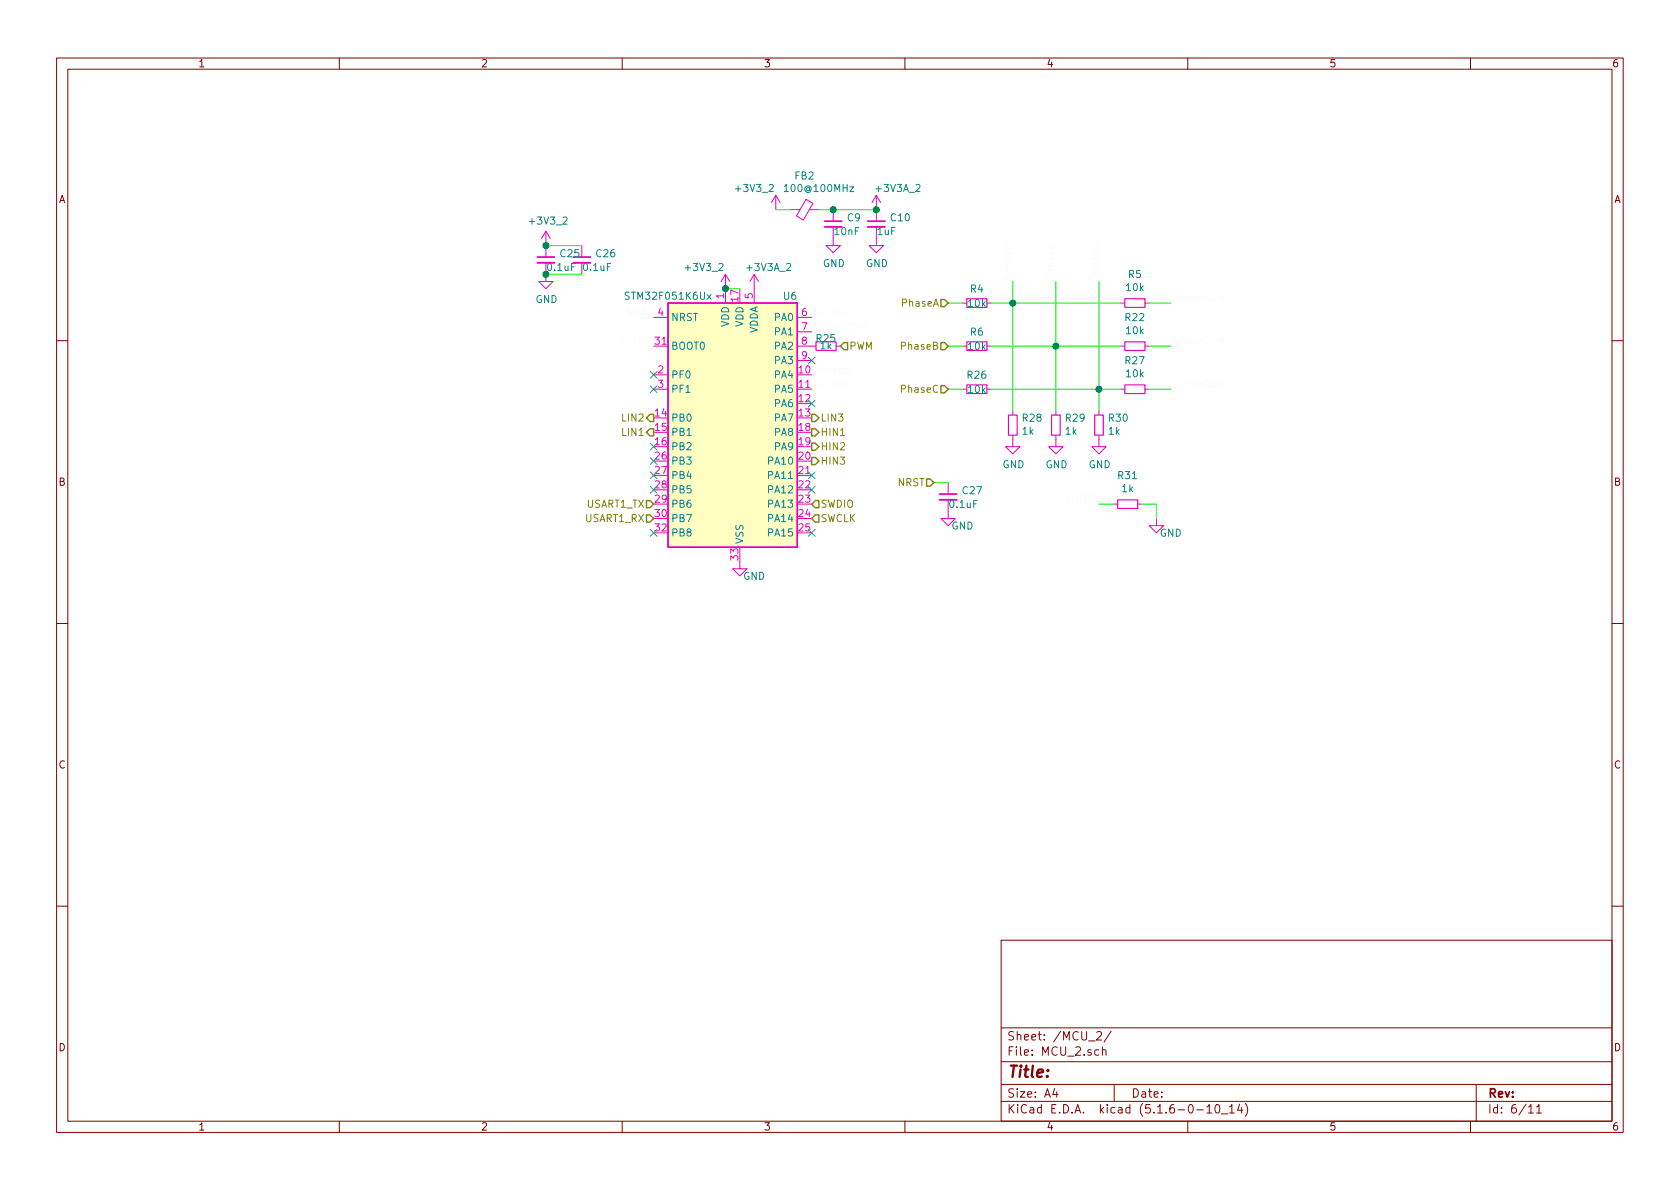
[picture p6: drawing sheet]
<svg xmlns="http://www.w3.org/2000/svg" width="297mm" height="210mm" viewBox="0 0 297 210" stroke-linecap="round" stroke-linejoin="round" font-family="sans-serif">
<g fill="none" stroke="#840000" stroke-width=".18">
<path d="M10 10.3h277v189.9h-277zM12 12.2h273v186.1h-273zM60 10.3v1.9M110 10.3v1.9M160 10.3v1.9M210 10.3v1.9M260 10.3v1.9M10 60.2h2M285 60.2h2M10 110.3h2M285 110.3h2M10 160.2h2"/>
<path d="M177 166.3h108v32h-108zM285 160.2h2M60 198.3v1.9M110 198.3v1.9M160 198.3v1.9M177 194.8h108M177 191.8h108M177 187.8h108M177 181.8h108M186.5 192.5l-.4 1h1M186.8 193v1M192.5 184.1h1.1"/>
<path d="M193.9 182.6l.2-.2h.4l.3 .4-1 1.1h1M194.3 185.7l-.5-.1-.3 .3 .1 .6 .2 .1 .5-.1M194.9 185.7h.1a.37 .37 0 0 1 .6 .1v.8M194.9 185.1v1.5M196.5 182.3l-1.3 2M197 191.8v3M210 198.3v1.9M211.6 196.3h1.2M213.4 195.8l.4-.5v1.5M213.4 196.8h.8M215 195.4l.3-.1a.94 .94 0 0 1 0 1.5 .8 .8 0 0 1-.6-.6 .8 .8 0 0 1 .3-.8zM216 197h1.1"/>
<path d="M217.4 195.8l.4-.5v1.5M217.4 196.8h.8M219.2 195.2l-.4 1.1h.9M219.5 195.8v1M220.2 195.1a1.71 1.71 0 0 1 0 2.3M260 198.3v1.9M261 191.8v6.5M270.3 195.8l.4-.5v1.5M270.3 196.8h.8M271.7 195.8l.4-.5v1.5M271.7 196.8h.8"/>
</g>
<g fill="none" stroke="#e900bb" stroke-width=".18">
<path d="M137.2 34.5l-.8 1.3M137.2 34.5v2.6M137.2 34.5l.7 1.3M139.7 37.1h1.8M142.5 35.2l1.2 .8-1.7 2.9-1.2-.7zM143.1 37.1h1.7M147.3 37.1v2M154.9 34.5l-.7 1.3M154.9 34.5v4.6M154.9 34.5l.8 1.3M96.5 48.5v1.3h1.3l-1.3 1.2-1.3-1.2h1.3M96.5 40.9l-.7 1.3"/>
<path d="M96.5 40.9v4.6M96.5 40.9l.8 1.3M102.9 43.4v2.1M115.6 56.1h2.5M128.3 48.5l-.8 1.3M128.3 48.5v5.1M128.3 48.5l.7 1.3M133.3 48.5v5.1M133.3 48.5l-.7 1.3M133.3 48.5l.8 1.3M141 56.1h2.5M141 58.7h2.5"/>
<path d="M147.3 42.2v1.2h1.3l-1.3 1.3-1.3-1.3h1.3M154.9 42.2v1.2h1.3l-1.3 1.3-1.2-1.3h1.2M170.2 53.6h.7M174.5 53.6h.8M198.1 53.6h.8M202.4 53.6h.8M115.6 66.3h2.5M115.6 68.8h2.5M141 61.2h3.3M141 63.7h2.5M147.8 61.2h.8M170.2 68.8h.7"/>
<path d="M170.2 61.2h.7M174.5 68.8h.8M174.5 61.2h.8M179.1 77v2h1.2l-1.2 1.3-1.3-1.3h1.3M179.1 72.6v.8M186.7 77v2h1.3l-1.3 1.3-1.3-1.3h1.3M186.7 72.6v.8M194.3 77v2h1.3l-1.3 1.3-1.3-1.3h1.3M194.3 72.6v.8M198.1 68.8h.8M198.1 61.2h.8M202.4 68.8h.8"/>
<path d="M202.4 61.2h.8M130.8 99.3v1.3h1.3l-1.3 1.2-1.3-1.2h1.3M167.6 90.4v1.3h1.3l-1.3 1.3-1.2-1.3h1.2M167.6 85.3v2.1M196.8 89.1h.8M201.2 89.1h.7M204.5 91.7v1.3h1.2l-1.2 1.2-1.3-1.2h1.3"/>
</g>
<path d="M95 46.5h3M101.3 46.5h3.1M145.8 40.1h3M153.4 40.1h3.1M166.1 88.4h3.1" fill="none" stroke="#e900bb" stroke-width=".33"/>
<path d="M145.8 39.1h3M153.4 39.1h3.1M95 45.5h3M101.3 45.5h3.1M166.1 87.4h3.1" fill="none" stroke="#e900bb" stroke-width=".3"/>
<path d="M118.1 53.6h22.9v43.2h-22.9z" fill="#ffffc2" stroke="#ffffc2" stroke-width=".18"/>
<path d="M118.1 53.6h22.9v43.2h-22.9z" fill="none" stroke="#e900bb" stroke-width=".25"/>
<path d="M138.7 33l.3-.4v1.3M138.7 33.9h.7M125 52.1l.7 .8M125.7 52.1l-.7 .8" fill="none" stroke="#008484" stroke-width=".18"/>
<path d="M170.9 52.8h3.6v1.6h-3.6zM198.9 52.8h3.5v1.6h-3.5zM144.3 60.4h3.5v1.6h-3.5zM170.9 60.4h3.6v1.6h-3.6zM170.9 68.1h3.6v1.5h-3.6zM178.3 73.4h1.5v3.6h-1.5zM185.9 73.4h1.6v3.6h-1.6zM193.5 73.4h1.6v3.6h-1.6zM198.9 68.1h3.5v1.5h-3.5zM198.9 60.4h3.5v1.6h-3.5zM197.6 88.4h3.6v1.5h-3.6z" fill="none" stroke="#e900bb" stroke-width=".2"/>
<g fill="none" stroke="#00f200" stroke-width=".18">
<path d="M137.2 37.1h2.5M144.8 37.1h10.1M96.5 43.4h6.4M96.5 48.5h6.4M128.3 51h2.5M167.6 53.6h2.6M175.3 53.6h22.8M179.1 49.8v22.8M186.7 49.8v22.8M194.3 49.8v22.8M203.2 53.6h3.8M167.6 68.8h2.6"/>
<path d="M167.6 61.2h2.6M175.3 68.8h22.8M175.3 61.2h22.8M203.2 68.8h3.8M203.2 61.2h3.8M165.1 85.3h2.5M194.3 89.1h2.5M201.9 89.1h2.6v2.6"/>
</g>
<g fill="none" stroke="#848400" stroke-width=".25">
<path d="M166.4 53h.6l.6 .6-.6 .6h-.6zM114.9 75.8h.7v1.3h-.7l-.6-.7zM114.9 73.3h.7v1.2h-.7l-.6-.6zM143.5 73.3h.6l.7 .6-.7 .6h-.6zM143.5 78.4h.6l.7 .6-.7 .6h-.6zM143.5 75.8h.6l.7 .6-.7 .7h-.6zM149.2 60.6h.7v1.2h-.7l-.6-.6zM166.4 68.2h.6l.6 .6-.6 .7h-.6zM166.4 60.6h.6l.6 .6-.6 .6h-.6zM114.3 88.5h.6l.7 .6-.7 .7h-.6zM114.3 91.1h.6l.7 .6-.7 .6h-.6zM143.5 80.9h.6l.7 .6-.7 .7h-.6z"/>
<path d="M144.1 91.1h.7v1.2h-.7l-.6-.6zM144.1 88.5h.7v1.3h-.7l-.6-.7zM163.8 84.7h.7l.6 .6-.6 .7h-.7z"/>
</g>
<g fill="#008400" stroke="#008400" stroke-width=".25">
<circle cx="96.5" cy="48.5" r=".51"/>
<circle cx="179.1" cy="53.6" r=".51"/>
<circle cx="154.9" cy="37.1" r=".51"/>
<circle cx="186.7" cy="61.2" r=".51"/>
<circle cx="147.3" cy="37.1" r=".51"/>
<circle cx="96.5" cy="43.4" r=".51"/>
<circle cx="194.3" cy="68.8" r=".51"/>
<circle cx="128.3" cy="51" r=".51"/>
</g>
<g fill="none" stroke="#0481ff" stroke-width=".18">
<path d="M115 68.2l1.2 1.2M115 65.7l1.2 1.2M115 78.4l1.2 1.2M116.2 68.2l-1.2 1.2M116.2 65.7l-1.2 1.2M116.2 78.4l-1.2 1.2M142.9 70.8l1.2 1.2M142.9 63.1l1.2 1.3M144.1 70.8l-1.2 1.2M144.1 63.1l-1.2 1.3M115 86l1.2 1.2M115 83.5l1.2 1.2"/>
<path d="M115 80.9l1.2 1.2M115 93.6l1.2 1.2M116.2 86l-1.2 1.2M116.2 83.5l-1.2 1.2M116.2 80.9l-1.2 1.2M116.2 93.6l-1.2 1.2M142.9 83.5l1.2 1.2M142.9 86l1.2 1.2M142.9 93.6l1.2 1.2M144.1 83.5l-1.2 1.2M144.1 86l-1.2 1.2M144.1 93.6l-1.2 1.2"/>
</g>
<text font-size="2.8" fill="#840000" x="178" y="190.5">Title:</text>
<g font-size="2.1" fill="#840000">
<text x="178" y="184">Sheet: /MCU_2/</text>
<text x="178" y="186.7">File: MCU_2.sch</text>
<text x="178" y="196.9">KiCad E.D.A. kicad (5.1.6-0-10_14)</text>
<text x="178" y="194.1">Size: A4</text>
<text x="200" y="194.1">Date:</text>
<text x="263" y="194.1">Rev:</text>
<text x="263" y="196.9">Id: 6/11</text>
</g>
<g font-size="1.8" fill="#840000">
<text x="35" y="11.9">1</text>
<text x="85" y="11.9">2</text>
<text x="135" y="11.9">3</text>
<text x="185" y="11.9">4</text>
<text x="235" y="11.9">5</text>
<text x="285" y="11.9">6</text>
<text x="10.4" y="35.9">A</text>
<text x="285.4" y="35.9">A</text>
<text x="10.4" y="85.9">B</text>
<text x="285.4" y="85.9">B</text>
<text x="10.4" y="135.9">C</text>
<text x="285.4" y="135.9">C</text>
<text x="10.4" y="185.9">D</text>
<text x="285.4" y="185.9">D</text>
<text x="35" y="199.9">1</text>
<text x="85" y="199.9">2</text>
<text x="135" y="199.9">3</text>
<text x="185" y="199.9">4</text>
<text x="235" y="199.9">5</text>
<text x="285" y="199.9">6</text>
</g>
<g font-size="1.8" fill="#008484">
<text x="130.3" y="34">+3V3_2</text>
<text x="139.2" y="34">100@100MHz</text>
<text x="140.6" y="31.7">FB2</text>
<text x="155" y="34">+3V3A_2</text>
<text x="93.8" y="39.7">+3V3_2</text>
<text x="147.7" y="41.6">10nF</text>
<text x="149.9" y="39.1">C9</text>
<text x="155.2" y="41.6">1uF</text>
<text x="157.6" y="39.1">C10</text>
<text x="96.9" y="47.9">0.1uF</text>
<text x="99.1" y="45.5">C25</text>
<text x="103.3" y="47.9">0.1uF</text>
<text x="105.5" y="45.5">C26</text>
<text x="121.4" y="47.9">+3V3_2</text>
<text x="132.2" y="47.9">+3V3A_2</text>
<text x="145.5" y="47.2">GND</text>
<text x="153.1" y="47.2">GND</text>
<text x="94.7" y="53.6">GND</text>
<text x="111" y="53">STM32F051K6Ux</text>
<text x="138.6" y="53">U6</text>
<text x="171.6" y="51.7">R4</text>
<text x="199.2" y="51.5">10k</text>
<text x="199.5" y="49.2">R5</text>
<text x="118.6" y="56.8">NRST</text>
<text x="128.9" y="57.8" transform="rotate(-90 128.9 57.8)">VDD</text>
<text x="131.4" y="57.8" transform="rotate(-90 131.4 57.8)">VDD</text>
<text x="134" y="59.1" transform="rotate(-90 134 59.1)">VDDA</text>
<text x="137" y="56.8">PA0</text>
<text x="137" y="59.3">PA1</text>
<text x="171.2" y="54.3">10k</text>
<text x="171.6" y="59.4">R6</text>
<text x="199" y="56.8">R22</text>
<text x="199.2" y="59.1">10k</text>
<text x="118.6" y="61.8">BOOT0</text>
<text x="137" y="61.8">PA2</text>
<text x="137" y="64.4">PA3</text>
<text x="144.4" y="60.5">R25</text>
<text x="145.1" y="61.8">1k</text>
<text x="171.2" y="61.9">10k</text>
<text x="199" y="64.4">R27</text>
<text x="118.6" y="66.9">PF0</text>
<text x="118.6" y="69.5">PF1</text>
<text x="137" y="66.9">PA4</text>
<text x="137" y="69.5">PA5</text>
<text x="171.1" y="67">R26</text>
<text x="171.2" y="69.5">10k</text>
<text x="199.2" y="66.7">10k</text>
<text x="118.6" y="74.5">PB0</text>
<text x="118.6" y="77.1">PB1</text>
<text x="137" y="72">PA6</text>
<text x="137" y="74.5">PA7</text>
<text x="137" y="77.1">PA8</text>
<text x="180.8" y="76.9">1k</text>
<text x="180.8" y="74.6">R28</text>
<text x="188.4" y="76.9">1k</text>
<text x="188.5" y="74.6">R29</text>
<text x="196" y="76.9">1k</text>
<text x="196.1" y="74.6">R30</text>
<text x="118.6" y="79.6">PB2</text>
<text x="118.6" y="82.2">PB3</text>
<text x="136" y="82.2">PA10</text>
<text x="137" y="79.6">PA9</text>
<text x="177.2" y="82.8">GND</text>
<text x="184.9" y="82.8">GND</text>
<text x="192.5" y="82.8">GND</text>
<text x="118.6" y="84.7">PB4</text>
<text x="118.6" y="87.2">PB5</text>
<text x="118.6" y="89.8">PB6</text>
<text x="136" y="84.7">PA11</text>
<text x="136" y="87.2">PA12</text>
<text x="136" y="89.8">PA13</text>
<text x="168" y="89.8">0.1uF</text>
<text x="170.3" y="87.4">C27</text>
<text x="197.7" y="84.7">R31</text>
<text x="198.4" y="87">1k</text>
<text x="118.6" y="92.3">PB7</text>
<text x="118.6" y="94.9">PB8</text>
<text x="136" y="92.3">PA14</text>
<text x="136" y="94.9">PA15</text>
<text x="168.2" y="93.6">GND</text>
<text x="205.1" y="94.9">GND</text>
<text x="131.4" y="96.3" transform="rotate(-90 131.4 96.3)">VSS</text>
<text x="131.4" y="102.5">GND</text>
</g>
<g font-size="1.8" fill="#e900bb">
<text x="128" y="52.8" transform="rotate(-90 128 52.8)">1</text>
<text x="130.6" y="53.3" transform="rotate(-90 130.6 53.3)">17</text>
<text x="133.1" y="52.8" transform="rotate(-90 133.1 52.8)">5</text>
<text x="115.9" y="61">31</text>
<text x="141.8" y="61">8</text>
<text x="141.8" y="63.5">9</text>
<text x="116.4" y="66">2</text>
<text x="116.4" y="68.6">3</text>
<text x="141.3" y="71.1">12</text>
<text x="115.9" y="73.7">14</text>
<text x="115.9" y="76.2">15</text>
<text x="141.3" y="73.7">13</text>
<text x="141.3" y="76.2">18</text>
<text x="115.9" y="78.7">16</text>
<text x="115.9" y="81.3">26</text>
<text x="115.9" y="83.8">27</text>
<text x="141.3" y="78.7">19</text>
<text x="141.3" y="81.3">20</text>
<text x="141.3" y="83.8">21</text>
<text x="115.9" y="86.4">28</text>
<text x="115.9" y="88.9">29</text>
<text x="141.3" y="86.4">22</text>
<text x="141.3" y="88.9">23</text>
<text x="115.9" y="91.4">30</text>
<text x="115.9" y="94">32</text>
<text x="141.3" y="91.4">24</text>
<text x="141.3" y="94">25</text>
<text x="130.6" y="99" transform="rotate(-90 130.6 99)">33</text>
</g>
<g font-size="1.8" fill="#fcfcfc">
<text x="178.8" y="49.8" transform="rotate(-90 178.8 49.8)">SenseA</text>
<text x="186.4" y="49.8" transform="rotate(-90 186.4 49.8)">SenseB</text>
<text x="194.1" y="49.8" transform="rotate(-90 194.1 49.8)">SenseC</text>
<text x="207" y="53.3">SenseCOM</text>
<text x="110.7" y="55.9">NRST 4</text>
<text x="141.8" y="55.9">6 SenseC</text>
<text x="141.8" y="58.4">7 SenseCOM</text>
<text x="109.5" y="61">BOOT0</text>
<text x="207" y="61">SenseCOM</text>
<text x="141.3" y="66">10SenseB</text>
<text x="141.3" y="68.6">11SenseA</text>
<text x="207" y="68.6">SenseCOM</text>
<text x="188.2" y="88.9">BOOT0</text>
</g>
<g font-size="1.8" fill="#848400">
<text x="159.6" y="54.2">PhaseA</text>
<text x="150.1" y="61.8">PWM</text>
<text x="159.6" y="61.8">PhaseB</text>
<text x="159.6" y="69.5">PhaseC</text>
<text x="110.2" y="77.1">LIN1</text>
<text x="110.2" y="74.5">LIN2</text>
<text x="145" y="74.5">LIN3</text>
<text x="145" y="77.1">HIN1</text>
<text x="145" y="82.2">HIN3</text>
<text x="145" y="79.6">HIN2</text>
<text x="103.7" y="89.8">USART1_TX</text>
<text x="145" y="89.8">SWDIO</text>
<text x="158.7" y="86">NRST</text>
<text x="103.5" y="92.3">USART1_RX</text>
<text x="145" y="92.3">SWCLK</text>
</g>
</svg>
